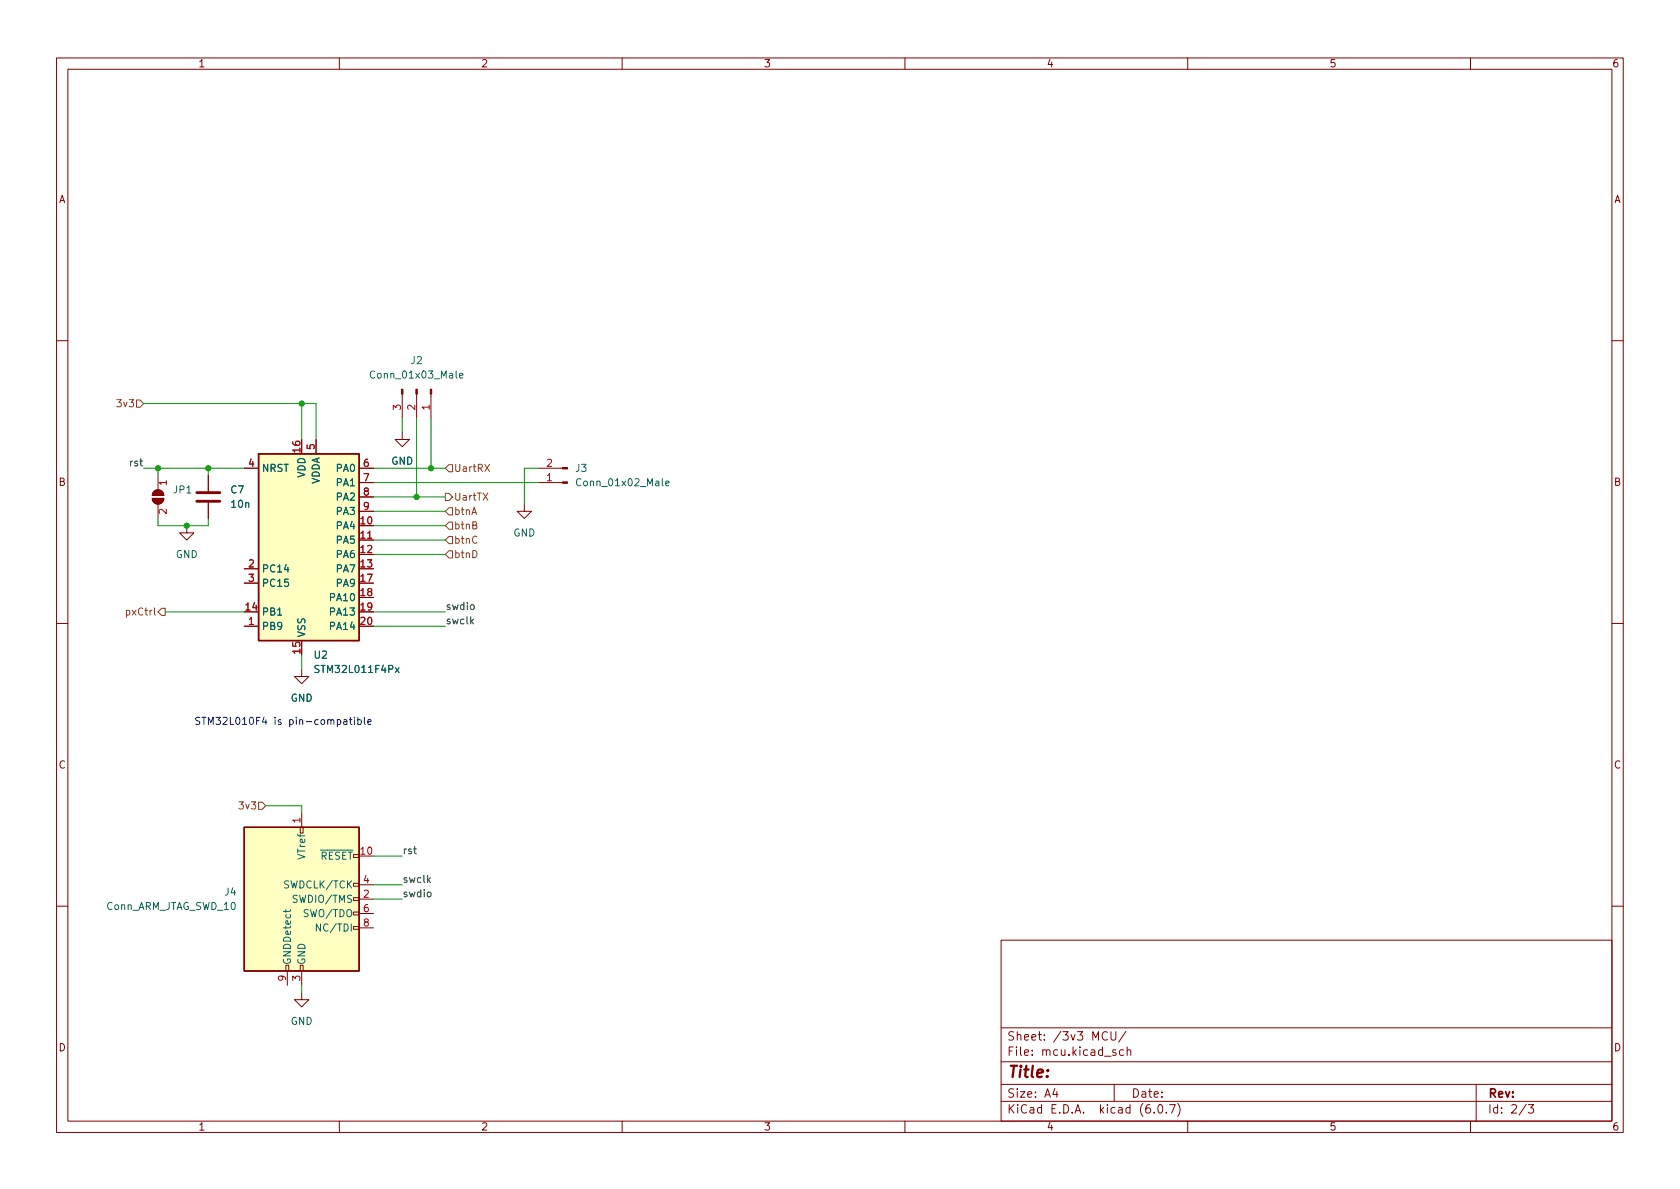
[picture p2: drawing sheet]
<svg xmlns="http://www.w3.org/2000/svg" width="297mm" height="210mm" viewBox="0 0 297 210" stroke-linecap="round" stroke-linejoin="round" font-family="sans-serif">
<g fill="none" stroke="#840000" stroke-width=".18">
<path d="M10 10.2h277v190.1h-277zM12 12.2h273v186.1h-273zM60 10.2v2M110 10.2v2M160 10.2v2M210 10.2v2M260 10.2v2M10 60.2h2M55.9 77.7v2.6M71.1 76.4v1.3h1.3l-1.3 1.3-1.3-1.3h1.3M71.1 69.7v4.2M73.7 69.7v4.2"/>
<path d="M76.2 69.7v4.2M285 60.2h2M26.9 88.1h2.1a1.02 1.02 0 0 1-1.1 1 1.02 1.02 0 0 1-1-1zM27.2 86.9a1.02 1.02 0 0 1 1.1-.2 1.02 1.02 0 0 1 .7 .9h-2.1zM27.9 84.1v2.5M27.9 89.1v2.6M33 93v1.2h1.3l-1.3 1.3-1.3-1.3h1.3M36.8 84.1v2.8M36.8 88.9v2.8M43.2 82.8h2.5M63.5 95.5h2.5M63.5 82.8h2.5"/>
<path d="M63.5 85.3h2.5M63.5 87.9h2.5M63.5 90.4h2.5M92.7 89.1v1.3h1.3l-1.3 1.3-1.3-1.3h1.3M95.2 82.8h4.3M95.2 85.3h4.3M10 110.2h2M43.2 110.7h2.5M43.2 100.6h2.5M43.2 103.1h2.5M53.3 118.4v1.2h1.3l-1.3 1.3-1.2-1.3h1.2M285 110.2h2"/>
<path d="M53.1 146.3h.5v1h-.5zM53.3 143.8v2.5M62.5 156.2h1v.5h-1zM62.5 158.7h1v.6h-1zM63.5 159h2.5M63.5 156.5h2.5M10 160.2h2M50.5 170.7h.6v1h-.6zM50.8 171.7v2.5M53.1 170.7h.5v1h-.5zM53.3 175.5v1.3h1.3l-1.3 1.2-1.2-1.2h1.2M53.3 171.7v2.5"/>
<path d="M62.5 161.3h1v.5h-1zM62.5 163.8h1v.5h-1zM63.5 161.5h2.5M63.5 164.1h2.5M177 166.3h108v32h-108zM285 160.2h2M60 198.3v2M110 198.3v2M160 198.3v2M177 194.8h108M177 191.8h108M177 187.8h108"/>
<path d="M177 181.8h108M186.5 192.5l-.4 1h1M186.9 193v1M195.8 182.6a.6 .6 0 0 0-.8 0 .6 .6 0 0 0-.1 .7 .56 .56 0 0 0 .3 .6 .56 .56 0 0 0 .6-.1M196.4 182.4v1.2l.3 .3h.4l.2-.3v-1.2M197 191.8v3M197.3 185.7l-.4-.1-.2 .2 .1 .3 .5 .1v.4h-.6M198.6 185.7l-.4-.1-.3 .3v.4l.2 .3h.5M199.1 182.4l-1.3 1.9M199.3 185.8l.2-.2 .4 .1v.9M199.3 185.1v1.5M204.1 196.7v.1"/>
<path d="M204.9 195.4l.2-.1a.81 .81 0 0 1 .6 .7 .81 .81 0 0 1-.3 .8h-.2a.81 .81 0 0 1-.6-.6 .81 .81 0 0 1 .3-.8zM206.2 196.7v.1M206.8 195.3h1l-.7 1.5M208.2 195.1a1.72 1.72 0 0 1 0 2.3M210 198.3v2M260 198.3v2M261 191.8v6.5M269.9 195.3l-1.3 1.9M270.2 195.3h1l-.6 .6 .5 .1v.7l-.2 .1h-.5l-.2-.1"/>
</g>
<g fill="#ffffc2" stroke="#ffffc2" stroke-width=".18">
<path d="M45.7 80.3h17.8v33h-17.8z"/>
<path d="M43.2 146.3h20.3v25.4h-20.3z"/>
</g>
<path d="M45.7 80.3h17.8v33h-17.8zM43.2 146.3h20.3v25.4h-20.3z" fill="none" stroke="#840000" stroke-width=".25"/>
<path d="M81.2 66.4l.7-.1-.1-.2-.4-.1-.2 .2 .1 .6h.5M117.7 85.5l.6-.1-.1-.3h-.3l-.2 .1 .1 .7h.4M69.9 118.1l.7 .8M70.6 118.1l-.7 .8M50.5 160.9v.5M51.4 160.9l-.2 .3h-1.1M56.7 163.4v1.3l-.8-1.3v1.3" fill="none" stroke="#006464" stroke-width=".18"/>
<g fill="#840000" stroke="#840000" stroke-width=".18">
<path d="M71 68.8h.2v.9h-.2z"/>
<path d="M73.5 68.8h.3v.9h-.3z"/>
<path d="M76.1 68.8h.2v.9h-.2z"/>
<path d="M99.5 82.7h.8v.2h-.8z"/>
<path d="M99.5 85.2h.8v.3h-.8z"/>
<path d="M27.2 86.9a1.02 1.02 0 0 1 1.1-.2 1.02 1.02 0 0 1 .7 .9h-2.1z"/>
<path d="M26.9 88.1h2.1a1.02 1.02 0 0 1-1.1 1 1.02 1.02 0 0 1-1-1z"/>
</g>
<path d="M34.8 88.6h4.1M34.8 87.1h4.1" fill="none" stroke="#840000" stroke-width=".51"/>
<path d="M24.1 70.7h.7l.6 .7-.6 .6h-.7zM78.7 82.8l.7-.6h.6v1.2h-.6zM78.7 87.2h.7l.6 .7-.6 .6h-.7zM78.7 93l.7-.7h.6v1.3h-.6zM79.4 94.9h.6v1.2h-.6l-.7-.6zM79.4 89.8h.6v1.3h-.6l-.7-.7zM79.4 97.4h.6v1.3h-.6l-.7-.7zM28.6 107.6h.6v1.2h-.6l-.7-.6zM45.7 141.9h.7l.6 .6-.6 .6h-.7z" fill="none" stroke="#725600" stroke-width=".18"/>
<path d="M83.3 107l.3-.1 .2 .3v.3l-.2 .3-.3-.1-.1-.2zM83.4 109.8l.3 .5M83.7 109.5l-.5 .5M75.7 157.8l.3-.1 .2 .3v.3l-.2 .3-.3-.1-.1-.2zM75.7 155.6l.4 .4M76.1 155.2l-.5 .5" fill="none" stroke="#0f0f0f" stroke-width=".18"/>
<path d="M60.8 127.3h.5v.8M61.3 127.6h-.4l-.2 .2 .2 .3 .4-.1M61.8 127.3h.4M61.9 126.8v1.1l.3 .2M62.7 126.8v.2M62.7 127.3v.8M63.3 127.3h.3l.3 .2-.1 .5h-.5M63.3 126.8v1.3M64.4 126.8v1.1l.2 .2M65 127.7l.6-.1v-.3h-.4l-.2 .1 .1 .6h.5" fill="none" stroke="#0000c2" stroke-width=".18"/>
<g fill="none" stroke="#009600" stroke-width=".18">
<path d="M25.4 71.4h30.5v6.3M53.3 71.4v6.3M71.1 73.9v2.5M73.7 73.9v14M76.2 73.9v8.9M25.4 82.8h17.8M27.9 91.7v1.3h8.9v-1.3M27.9 82.8v1.3M36.8 82.8v1.3M66 93h12.7M66 82.8h12.7M66 90.4h12.7"/>
<path d="M66 95.5h12.7M66 98h12.7M66 87.9h12.7M66 85.3h29.2M95.2 82.8h-2.5v6.3M29.2 108.2h14M53.3 115.8v2.6M66 108.2h12.7M66 110.7h12.7M47 142.5h6.3v1.3M66 159h5.1M66 151.4h5.1"/>
<path d="M66 156.5h5.1M53.3 174.2v1.3"/>
</g>
<g fill="#009600" stroke="#009600" stroke-width=".18">
<circle cx="36.8" cy="82.8" r=".46"/>
<circle cx="33" cy="93" r=".46"/>
<circle cx="27.9" cy="82.8" r=".46"/>
<circle cx="53.3" cy="71.4" r=".46"/>
<circle cx="76.2" cy="82.8" r=".46"/>
<circle cx="73.7" cy="87.9" r=".46"/>
</g>
<text font-size="2.8" fill="#840000" x="178" y="190.6">Title:</text>
<g font-size="2.1" fill="#840000">
<text x="178" y="184">Sheet: /3v3 MCU/</text>
<text x="178" y="186.7">File: mcu.kicad_sch</text>
<text x="178" y="196.9">KiCad E.D.A. kicad (6.0.7)</text>
<text x="178" y="194.1">Size: A4</text>
<text x="200" y="194.1">Date:</text>
<text x="263" y="194.1">Rev:</text>
<text x="263" y="196.9">Id: 2/3</text>
</g>
<g font-size="1.8" fill="#840000">
<text x="35" y="11.9">1</text>
<text x="85" y="11.9">2</text>
<text x="135" y="11.9">3</text>
<text x="185" y="11.9">4</text>
<text x="235" y="11.9">5</text>
<text x="285" y="11.9">6</text>
<text x="10.3" y="35.9">A</text>
<text x="285.3" y="35.9">A</text>
<text x="10.3" y="85.9">B</text>
<text x="285.3" y="85.9">B</text>
<text x="10.3" y="135.9">C</text>
<text x="285.3" y="135.9">C</text>
<text x="10.3" y="185.9">D</text>
<text x="285.3" y="185.9">D</text>
<text x="35" y="199.9">1</text>
<text x="85" y="199.9">2</text>
<text x="135" y="199.9">3</text>
<text x="185" y="199.9">4</text>
<text x="235" y="199.9">5</text>
<text x="285" y="199.9">6</text>
</g>
<g font-size="1.8" fill="#006464">
<text x="72.7" y="64.4">J2</text>
<text x="66" y="66.9">Conn_01x03_Male</text>
<text x="46.2" y="83.4">NRST</text>
<text x="59.6" y="83.4">PA0</text>
<text x="69.2" y="82.2">GND</text>
<text x="101.8" y="83.4">J3</text>
<text x="30.7" y="87.2">JP1</text>
<text x="40.8" y="87.2">C7</text>
<text x="41" y="89.8">10n</text>
<text x="54" y="84.5" transform="rotate(-90 54 84.5)">VDD</text>
<text x="56.5" y="85.8" transform="rotate(-90 56.5 85.8)">VDDA</text>
<text x="59.6" y="86">PA1</text>
<text x="59.6" y="88.5">PA2</text>
<text x="102.4" y="86">Conn_01x02_Male</text>
<text x="59.6" y="93.6">PA4</text>
<text x="59.6" y="91.1">PA3</text>
<text x="90.7" y="94.9">GND</text>
<text x="31.1" y="98.7">GND</text>
<text x="46.2" y="101.2">PC14</text>
<text x="59.6" y="96.1">PA5</text>
<text x="59.6" y="98.7">PA6</text>
<text x="59.6" y="101.2">PA7</text>
<text x="46.2" y="103.8">PC15</text>
<text x="58.6" y="106.3">PA10</text>
<text x="59.6" y="103.8">PA9</text>
<text x="46.2" y="111.4">PB9</text>
<text x="46.2" y="108.8">PB1</text>
<text x="54" y="112.8" transform="rotate(-90 54 112.8)">VSS</text>
<text x="58.6" y="108.8">PA13</text>
<text x="58.6" y="111.4">PA14</text>
<text x="55.6" y="116.5">U2</text>
<text x="56.1" y="119">STM32L011F4Px</text>
<text x="51.4" y="124.1">GND</text>
<text x="54" y="151.8" transform="rotate(-90 54 151.8)">VTref</text>
<text x="55.2" y="152">~{RESET}</text>
<text x="18.7" y="160.9">Conn_ARM_JTAG_SWD_10</text>
<text x="39.8" y="158.4">J4</text>
<text x="50.6" y="157.1">SWDCLK/TCK</text>
<text x="52.3" y="159.6">SWDIO/TMS</text>
<text x="54" y="162.2">SWO/TDO</text>
<text x="56.6" y="164.7">NC/TDI</text>
<text x="51.4" y="170.7" transform="rotate(-90 51.4 170.7)">GNDDetect</text>
<text x="54" y="170.7" transform="rotate(-90 54 170.7)">GND</text>
<text x="51.4" y="181.2">GND</text>
</g>
<g font-size="1.8" fill="#725600">
<text x="21" y="72">3v3</text>
<text x="80.2" y="83.4">UartRX</text>
<text x="80.2" y="88.5">UartTX</text>
<text x="80.2" y="93.6">btnB</text>
<text x="80.2" y="91.1">btnA</text>
<text x="80.2" y="96.1">btnC</text>
<text x="80.2" y="98.7">btnD</text>
<text x="22.6" y="108.8">pxCtrl</text>
<text x="42.6" y="143.1">3v3</text>
</g>
<g font-size="1.8" fill="#a90000">
<text x="70.9" y="72.5" transform="rotate(-90 70.9 72.5)">3</text>
<text x="73.4" y="72.5" transform="rotate(-90 73.4 72.5)">2</text>
<text x="75.9" y="72.5" transform="rotate(-90 75.9 72.5)">1</text>
<text x="44" y="82.5">4</text>
<text x="53.1" y="80" transform="rotate(-90 53.1 80)">16</text>
<text x="55.6" y="79.5" transform="rotate(-90 55.6 79.5)">5</text>
<text x="64.3" y="82.5">6</text>
<text x="96.7" y="82.5">2</text>
<text x="29.5" y="85.8" transform="rotate(-90 29.5 85.8)">1</text>
<text x="64.3" y="85.1">7</text>
<text x="64.3" y="87.6">8</text>
<text x="96.7" y="85.1">1</text>
<text x="29.5" y="90.9" transform="rotate(-90 29.5 90.9)">2</text>
<text x="63.8" y="92.7">10</text>
<text x="63.8" y="95.2">11</text>
<text x="64.3" y="90.2">9</text>
<text x="44" y="100.3">2</text>
<text x="63.8" y="97.8">12</text>
<text x="63.8" y="100.3">13</text>
<text x="43.5" y="107.9">14</text>
<text x="44" y="102.9">3</text>
<text x="63.8" y="102.9">17</text>
<text x="63.8" y="105.4">18</text>
<text x="63.8" y="107.9">19</text>
<text x="44" y="110.5">1</text>
<text x="63.8" y="110.5">20</text>
<text x="53.1" y="115.5" transform="rotate(-90 53.1 115.5)">15</text>
<text x="53.1" y="145.5" transform="rotate(-90 53.1 145.5)">1</text>
<text x="63.8" y="151.1">10</text>
<text x="64.3" y="158.7">2</text>
<text x="64.3" y="156.2">4</text>
<text x="64.3" y="161.3">6</text>
<text x="64.3" y="163.8">8</text>
<text x="50.5" y="173.5" transform="rotate(-90 50.5 173.5)">9</text>
<text x="53.1" y="173.5" transform="rotate(-90 53.1 173.5)">3</text>
</g>
<g font-size="1.8" fill="#0f0f0f">
<text x="23.1" y="82.4">rst</text>
<text x="78.7" y="107.8">swdio</text>
<text x="78.7" y="110.4">swclk</text>
<text x="71.1" y="151">rst</text>
<text x="71.1" y="156.1">swclk</text>
<text x="71.1" y="158.6">swdio</text>
</g>
<text font-size="1.8" fill="#0000c2" x="34.3" y="128.2">STM32L010F4 is pin-compatible</text>
</svg>
